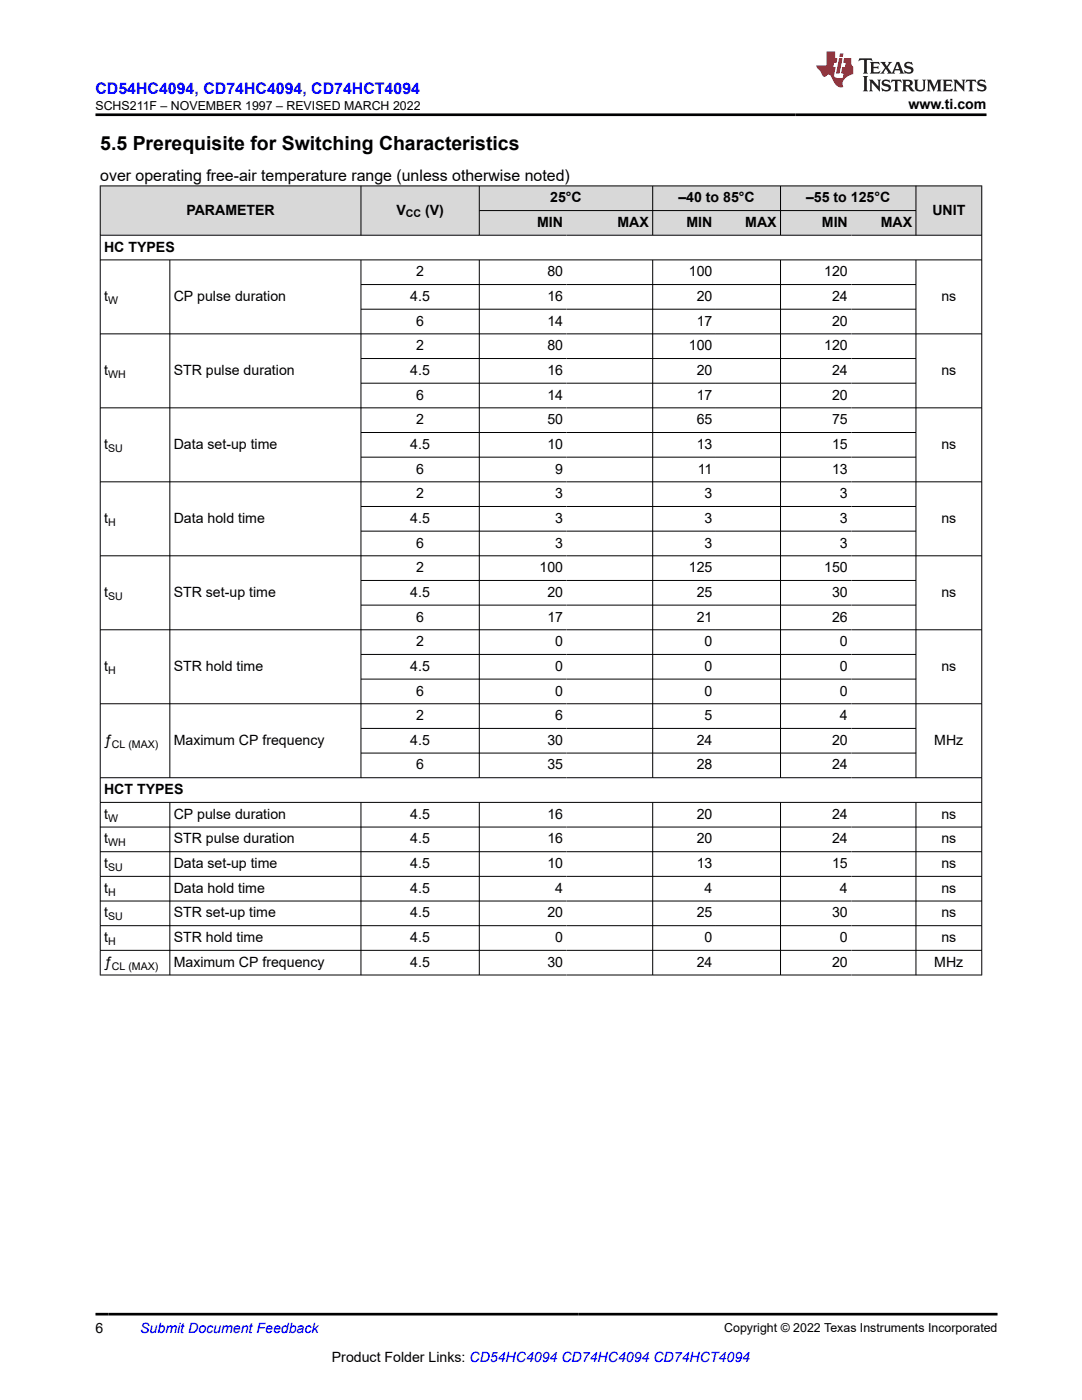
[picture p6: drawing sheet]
<svg xmlns="http://www.w3.org/2000/svg" width="216mm" height="279mm" viewBox="0 0 216 279" stroke-linecap="round" stroke-linejoin="round" font-family="sans-serif">
<g fill="#d8d8d8">
<path d="M20 37.1h175.9v4.9h-175.9z" fill-rule="evenodd"/>
<path d="M20.1 37.2h51.9v9.7h-51.9z" fill-rule="evenodd"/>
<path d="M72.1 37.2h23.5v9.7h-23.5z" fill-rule="evenodd"/>
<path d="M95.7 37.2h34.5v4.8h-34.5z" fill-rule="evenodd"/>
<path d="M130.3 37.2h25.4v4.8h-25.4z" fill-rule="evenodd"/>
<path d="M155.8 37.2h26.9v4.8h-26.9z" fill-rule="evenodd"/>
<path d="M182.8 37.2h13v9.7h-13z" fill-rule="evenodd"/>
<path d="M95.7 42.1h17.4v4.8h-17.4z" fill-rule="evenodd"/>
<path d="M113.1 42.1h17.1v4.8h-17.1z" fill-rule="evenodd"/>
<path d="M130.3 42.1h12.6v4.8h-12.6z" fill-rule="evenodd"/>
<path d="M142.9 42.1h12.8v4.8h-12.8z" fill-rule="evenodd"/>
<path d="M155.8 42.1h14.1v4.8h-14.1z" fill-rule="evenodd"/>
<path d="M169.9 42.1h12.8v4.8h-12.8z" fill-rule="evenodd"/>
</g>
<g fill="none" stroke="#000" stroke-width=".2">
<path d="M19.9 37.1h176.1M20 37v157.6M72 37v10M95.6 37v10M130.2 37v10M155.7 37v10M182.8 37v10M195.9 37v157.6M19.9 46.9h176.1M19.9 51.9h176.1M33.9 51.9v103.4M72 51.9v103.4"/>
<path d="M72 56.8h110.8M95.6 51.9v103.4M95.6 42h87.2M130.2 51.9v103.4M155.7 51.9v103.4M182.8 51.9v103.4M19.9 66.6h176.1M72 61.7h110.8M72 71.6h110.8M72 76.5h110.8M19.9 81.4h176.1M19.9 96.2h176.1"/>
<path d="M72 86.3h110.8M72 91.2h110.8M19.9 110.9h176.1M72 101.1h110.8M72 106h110.8M72 115.8h110.8M19.9 125.7h176.1M72 120.8h110.8M72 130.6h110.8M72 135.5h110.8M19.9 140.4h176.1M19.9 155.2h176.1"/>
<path d="M72 145.4h110.8M72 150.3h110.8M19.9 160.1h176.1M19.9 165.1h176.1M19.9 170h176.1M19.9 174.9h176.1M19.9 179.8h176.1M33.9 160.1v34.5M72 160.1v34.5M95.6 160.1v34.5M130.2 160.1v34.5M155.7 160.1v34.5"/>
<path d="M182.8 160.1v34.5M19.9 184.7h176.1M19.9 189.7h176.1M19.9 194.6h176.1"/>
</g>
<path d="M171.5 11.6l-.2 .6 .5-.2h.6v.1v2.2l-.2 .4h1l-.2-.4v-2.2v-.1h.5l.5 .2-.1-.6zM173.6 12.4l.2 .3v1.6l-.2 .4h1.9l.1-.6a1.08 1.08 0 0 1-1.3 .2v-.7h.6l.4 .2v-.7l-.4 .2h-.6v-.5l.2-.2a1 1 0 0 1 1 .3l-.1-.5zM175.7 12.4l.9 1.1-1 1.2h.9l-.2-.2 .5-.8 .4 .8-.2 .2h1.6l-.2-.2 .2-.5h.9l.1 .5-.1 .2h.9l-.2-.4-.8-1.9h-.5l-.9 2.1-.9-1.1 .9-1h-.8l.2 .2-.4 .6-.4-.6 .2-.2zM179 12.8l.4 1h-.7zM180.7 12.5a.65 .65 0 0 0-.2 .7 .65 .65 0 0 0 .6 .5l.6 .1 .1 .3a.79 .79 0 0 1-.7 .4 .79 .79 0 0 1-.7-.5l.1 .7 .2-.1a.93 .93 0 0 0 1.1 0 .93 .93 0 0 0 .4-.9 1.46 1.46 0 0 0-1.2-.6l-.1-.3a1.09 1.09 0 0 1 1.2 .2l-.2-.6-.1 .1-.5-.2zM172.2 15.2l.2 .4v2.2l-.2 .4h1l-.2-.4v-2.2l.2-.4zM173.4 15.9l.2 .4v1.5l-.2 .4h.8l-.3-.4 .1-1.3 1.6 1.8v-2l.2-.4h-.7l.1 .2 .1 1.1-1.2-1.3zM176.2 16a.65 .65 0 0 0-.2 .8 .65 .65 0 0 0 .6 .4l.6 .2 .1 .2a.79 .79 0 0 1-.7 .4 .79 .79 0 0 1-.7-.5l.1 .7 .2-.1a.93 .93 0 0 0 1.1 .1 .93 .93 0 0 0 .4-1 1.46 1.46 0 0 0-1.2-.5l-.1-.4a1.09 1.09 0 0 1 1.2 .2l-.1-.6-.2 .1-.5-.1zM177.9 15.9l-.1 .6a.63 .63 0 0 1 .8-.3v1.6l-.3 .4h1l-.2-.4v-1.6a.66 .66 0 0 1 .8 .3l-.1-.6zM180 15.9l.2 .4v1.5l-.2 .4h1l-.2-.2-.1-.7h.5l.1 .2a.79 .79 0 0 0 1.2 .6l-1-.9a.61 .61 0 0 0 .6-.6 .61 .61 0 0 0-.5-.7zM180.8 16.2h.1a.47 .47 0 0 1 .5 .1 .47 .47 0 0 1 .1 .5l-.1 .1-.7 .1zM182.3 15.9l.2 .2a2.27 2.27 0 0 0 .4 2 1.04 1.04 0 0 0 1.7-.7v-1.3l.2-.2h-.8l.2 .4v1.1a.6 .6 0 0 1-.6 .6 .6 .6 0 0 1-.6-.6v-1.1l.3-.4zM184.9 15.9l.2 .4v1.5l-.2 .4h.8l-.3-.4v-1.4l.9 1.9 .9-1.9v1.4l-.3 .4h1l-.2-.4v-1.5l.2-.4h-.8l-.7 1.5-.6-1.5zM188.1 15.9l.2 .4v1.5l-.2 .4h1.9l.1-.6a1.09 1.09 0 0 1-1.3 .2v-.7h.6l.4 .2v-.6l-.4 .2h-.6v-.6l.2-.1a1.01 1.01 0 0 1 1 .3l-.1-.6zM190.2 15.9l.3 .4v1.5l-.3 .4h.8l-.2-.4v-1.3l1.6 1.8v-2l.2-.4h-.7l.2 .2v1.1l-1.2-1.3zM192.8 15.9l-.1 .6a.63 .63 0 0 1 .8-.3v1.6l-.3 .4h1l-.2-.4v-1.6a.66 .66 0 0 1 .8 .3l-.1-.6zM195.2 16a.65 .65 0 0 0-.2 .8 .65 .65 0 0 0 .6 .4l.6 .2 .2 .2a.79 .79 0 0 1-.7 .4 .79 .79 0 0 1-.7-.5l.1 .7 .2-.1a.93 .93 0 0 0 1 .1 .93 .93 0 0 0 .5-1 1.46 1.46 0 0 0-1.3-.5v-.4a1.09 1.09 0 0 1 1.2 .2l-.2-.6-.2 .1-.5-.1z" fill="#231f20"/>
<path d="M164.9 10.3v2.7h-2l.1 .4 .8 1a.95 .95 0 0 0 1 .9 .59 .59 0 0 1 .5-.4 .59 .59 0 0 1 .5 .3l.4 .8a1.59 1.59 0 0 0 2.1 1.4 1.61 1.61 0 0 1 1-2.3l1-.3-.1-1.5a1.59 1.59 0 0 1-.3-1.7h-1.5l-.2 .9h.6l-.2 .9h-.5l-.2 .9v.3l.4 .1-.1 .9h-.7a.73 .73 0 0 1-1-.7l.3-1.5h-.5l.1-.9h.5l.2-.9h-.5v-1.3zM167.4 11.6l-.6 3.1h.7l.6-3.1zM167.6 10.7l-.1 .6h.7l.1-.6z" fill="#ed1c24"/>
<path d="M19 22.9h177.8M19 262.3h180" fill="none" stroke="#000" stroke-width=".53"/>
<text font-size="3.9" x="20" y="29.9">5.5 Prerequisite for Switching Characteristics</text>
<text font-size="3.2" fill="#00f" x="19" y="18.7">CD54HC4094, CD74HC4094, CD74HCT4094</text>
<text font-size="3.2" x="20" y="36.1">over operating free-air temperature range (unless otherwise noted)</text>
<g font-size="2.8">
<text x="181.3" y="21.8">www.ti.com</text>
<text x="109.8" y="40.4">25°C</text>
<text x="135.4" y="40.4">–40 to 85°C</text>
<text x="160.8" y="40.4">–55 to 125°C</text>
<text x="37.2" y="42.8">PARAMETER</text>
<text x="79.1" y="42.8">V</text>
<text x="84.8" y="42.8">(V)</text>
<text x="107.2" y="45.3">MIN</text>
<text x="123.2" y="45.3">MAX</text>
<text x="137" y="45.3">MIN</text>
<text x="148.7" y="45.3">MAX</text>
<text x="164" y="45.3">MIN</text>
<text x="175.7" y="45.3">MAX</text>
<text x="186" y="42.8">UNIT</text>
<text x="20.8" y="50.2">HC TYPES</text>
<text x="83" y="55.1">2</text>
<text x="109.2" y="55.1">80</text>
<text x="137.5" y="55.1">100</text>
<text x="164.5" y="55.1">120</text>
<text x="20.8" y="60.1">t</text>
<text x="34.7" y="60.1">CP pulse duration</text>
<text x="81.9" y="60.1">4.5</text>
<text x="83" y="65">6</text>
<text x="109.2" y="60.1">16</text>
<text x="109.2" y="65">14</text>
<text x="139" y="60.1">20</text>
<text x="139" y="65">17</text>
<text x="166" y="60.1">24</text>
<text x="166" y="65">20</text>
<text x="187.8" y="60.1">ns</text>
<text x="83" y="69.9">2</text>
<text x="109.2" y="69.9">80</text>
<text x="137.5" y="69.9">100</text>
<text x="164.5" y="69.9">120</text>
<text x="20.8" y="74.8">t</text>
<text x="34.7" y="74.8">STR pulse duration</text>
<text x="81.9" y="74.8">4.5</text>
<text x="109.2" y="74.8">16</text>
<text x="139" y="74.8">20</text>
<text x="166" y="74.8">24</text>
<text x="187.8" y="74.8">ns</text>
<text x="83" y="79.7">6</text>
<text x="109.2" y="79.7">14</text>
<text x="139" y="79.7">17</text>
<text x="166" y="79.7">20</text>
<text x="20.8" y="89.6">t</text>
<text x="34.7" y="89.6">Data set-up time</text>
<text x="81.9" y="89.6">4.5</text>
<text x="83" y="84.7">2</text>
<text x="109.2" y="84.7">50</text>
<text x="109.2" y="89.6">10</text>
<text x="139" y="84.7">65</text>
<text x="139" y="89.6">13</text>
<text x="166" y="84.7">75</text>
<text x="166" y="89.6">15</text>
<text x="187.8" y="89.6">ns</text>
<text x="83" y="94.5">6</text>
<text x="110.8" y="94.5">9</text>
<text x="139.2" y="94.5">11</text>
<text x="166" y="94.5">13</text>
<text x="83" y="99.4">2</text>
<text x="110.8" y="99.4">3</text>
<text x="140.6" y="99.4">3</text>
<text x="167.6" y="99.4">3</text>
<text x="20.8" y="104.4">t</text>
<text x="34.7" y="104.4">Data hold time</text>
<text x="81.9" y="104.4">4.5</text>
<text x="110.8" y="104.4">3</text>
<text x="140.6" y="104.4">3</text>
<text x="167.6" y="104.4">3</text>
<text x="187.8" y="104.4">ns</text>
<text x="83" y="109.3">6</text>
<text x="110.8" y="109.3">3</text>
<text x="140.6" y="109.3">3</text>
<text x="167.6" y="109.3">3</text>
<text x="20.8" y="119.1">t</text>
<text x="34.7" y="119.1">STR set-up time</text>
<text x="81.9" y="119.1">4.5</text>
<text x="83" y="114.2">2</text>
<text x="107.6" y="114.2">100</text>
<text x="109.2" y="119.1">20</text>
<text x="137.5" y="114.2">125</text>
<text x="139" y="119.1">25</text>
<text x="164.5" y="114.2">150</text>
<text x="166" y="119.1">30</text>
<text x="187.8" y="119.1">ns</text>
<text x="83" y="124">6</text>
<text x="109.2" y="124">17</text>
<text x="139" y="124">21</text>
<text x="166" y="124">26</text>
<text x="83" y="129">2</text>
<text x="110.8" y="129">0</text>
<text x="140.6" y="129">0</text>
<text x="167.6" y="129">0</text>
<text x="20.8" y="133.9">t</text>
<text x="34.7" y="133.9">STR hold time</text>
<text x="81.9" y="133.9">4.5</text>
<text x="110.8" y="133.9">0</text>
<text x="140.6" y="133.9">0</text>
<text x="167.6" y="133.9">0</text>
<text x="187.8" y="133.9">ns</text>
<text x="83" y="138.8">6</text>
<text x="83" y="143.7">2</text>
<text x="110.8" y="138.8">0</text>
<text x="110.8" y="143.7">6</text>
<text x="140.6" y="138.8">0</text>
<text x="140.6" y="143.7">5</text>
<text x="167.6" y="138.8">0</text>
<text x="167.6" y="143.7">4</text>
<text x="20.8" y="148.6">ƒ</text>
<text x="34.7" y="148.6">Maximum CP frequency</text>
<text x="81.9" y="148.6">4.5</text>
<text x="109.2" y="148.6">30</text>
<text x="139" y="148.6">24</text>
<text x="166" y="148.6">20</text>
<text x="186.4" y="148.6">MHz</text>
<text x="83" y="153.6">6</text>
<text x="109.2" y="153.6">35</text>
<text x="139" y="153.6">28</text>
<text x="166" y="153.6">24</text>
<text x="20.8" y="158.5">HCT TYPES</text>
<text x="20.8" y="163.4">t</text>
<text x="34.7" y="163.4">CP pulse duration</text>
<text x="81.9" y="163.4">4.5</text>
<text x="109.2" y="163.4">16</text>
<text x="139" y="163.4">20</text>
<text x="166" y="163.4">24</text>
<text x="187.8" y="163.4">ns</text>
<text x="20.8" y="168.3">t</text>
<text x="20.8" y="173.3">t</text>
<text x="34.7" y="168.3">STR pulse duration</text>
<text x="34.7" y="173.3">Data set-up time</text>
<text x="81.9" y="168.3">4.5</text>
<text x="81.9" y="173.3">4.5</text>
<text x="109.2" y="168.3">16</text>
<text x="109.2" y="173.3">10</text>
<text x="139" y="168.3">20</text>
<text x="139" y="173.3">13</text>
<text x="166" y="168.3">24</text>
<text x="166" y="173.3">15</text>
<text x="187.8" y="168.3">ns</text>
<text x="187.8" y="173.3">ns</text>
<text x="20.8" y="178.2">t</text>
<text x="34.7" y="178.2">Data hold time</text>
<text x="81.9" y="178.2">4.5</text>
<text x="110.8" y="178.2">4</text>
<text x="140.6" y="178.2">4</text>
<text x="167.6" y="178.2">4</text>
<text x="187.8" y="178.2">ns</text>
<text x="20.8" y="183.1">t</text>
<text x="34.7" y="183.1">STR set-up time</text>
<text x="81.9" y="183.1">4.5</text>
<text x="109.2" y="183.1">20</text>
<text x="139" y="183.1">25</text>
<text x="166" y="183.1">30</text>
<text x="187.8" y="183.1">ns</text>
<text x="20.8" y="188">t</text>
<text x="34.7" y="188">STR hold time</text>
<text x="81.9" y="188">4.5</text>
<text x="110.8" y="188">0</text>
<text x="140.6" y="188">0</text>
<text x="167.6" y="188">0</text>
<text x="187.8" y="188">ns</text>
<text x="20.8" y="192.9">ƒ</text>
<text x="34.7" y="192.9">Maximum CP frequency</text>
<text x="81.9" y="192.9">4.5</text>
<text x="109.2" y="192.9">30</text>
<text x="139" y="192.9">24</text>
<text x="166" y="192.9">20</text>
<text x="186.4" y="192.9">MHz</text>
<text x="19" y="266.1">6</text>
<text x="66.2" y="271.7">Product Folder Links: CD54HC4094 CD74HC4094 CD74HCT4094</text>
</g>
<text font-size="2.8" fill="#00f" x="28" y="266.1">Submit Document Feedback</text>
<g font-size="2.5">
<text x="19" y="21.9">SCHS211F – NOVEMBER 1997 – REVISED MARCH 2022</text>
<text x="144.5" y="265.8">Copyright © 2022 Texas Instruments Incorporated</text>
</g>
<g font-size="2.1">
<text x="81" y="43.4">CC</text>
<text x="21.6" y="60.6">W</text>
<text x="21.6" y="75.4">WH</text>
<text x="21.6" y="90.2">SU</text>
<text x="21.6" y="104.9">H</text>
<text x="21.6" y="119.7">SU</text>
<text x="21.6" y="134.4">H</text>
<text x="22.3" y="149.2">CL (MAX)</text>
<text x="21.6" y="164">W</text>
<text x="21.6" y="168.9">WH</text>
<text x="21.6" y="173.8">SU</text>
<text x="21.6" y="178.7">H</text>
<text x="21.6" y="183.7">SU</text>
<text x="21.6" y="188.6">H</text>
<text x="22.3" y="193.5">CL (MAX)</text>
</g>
</svg>
